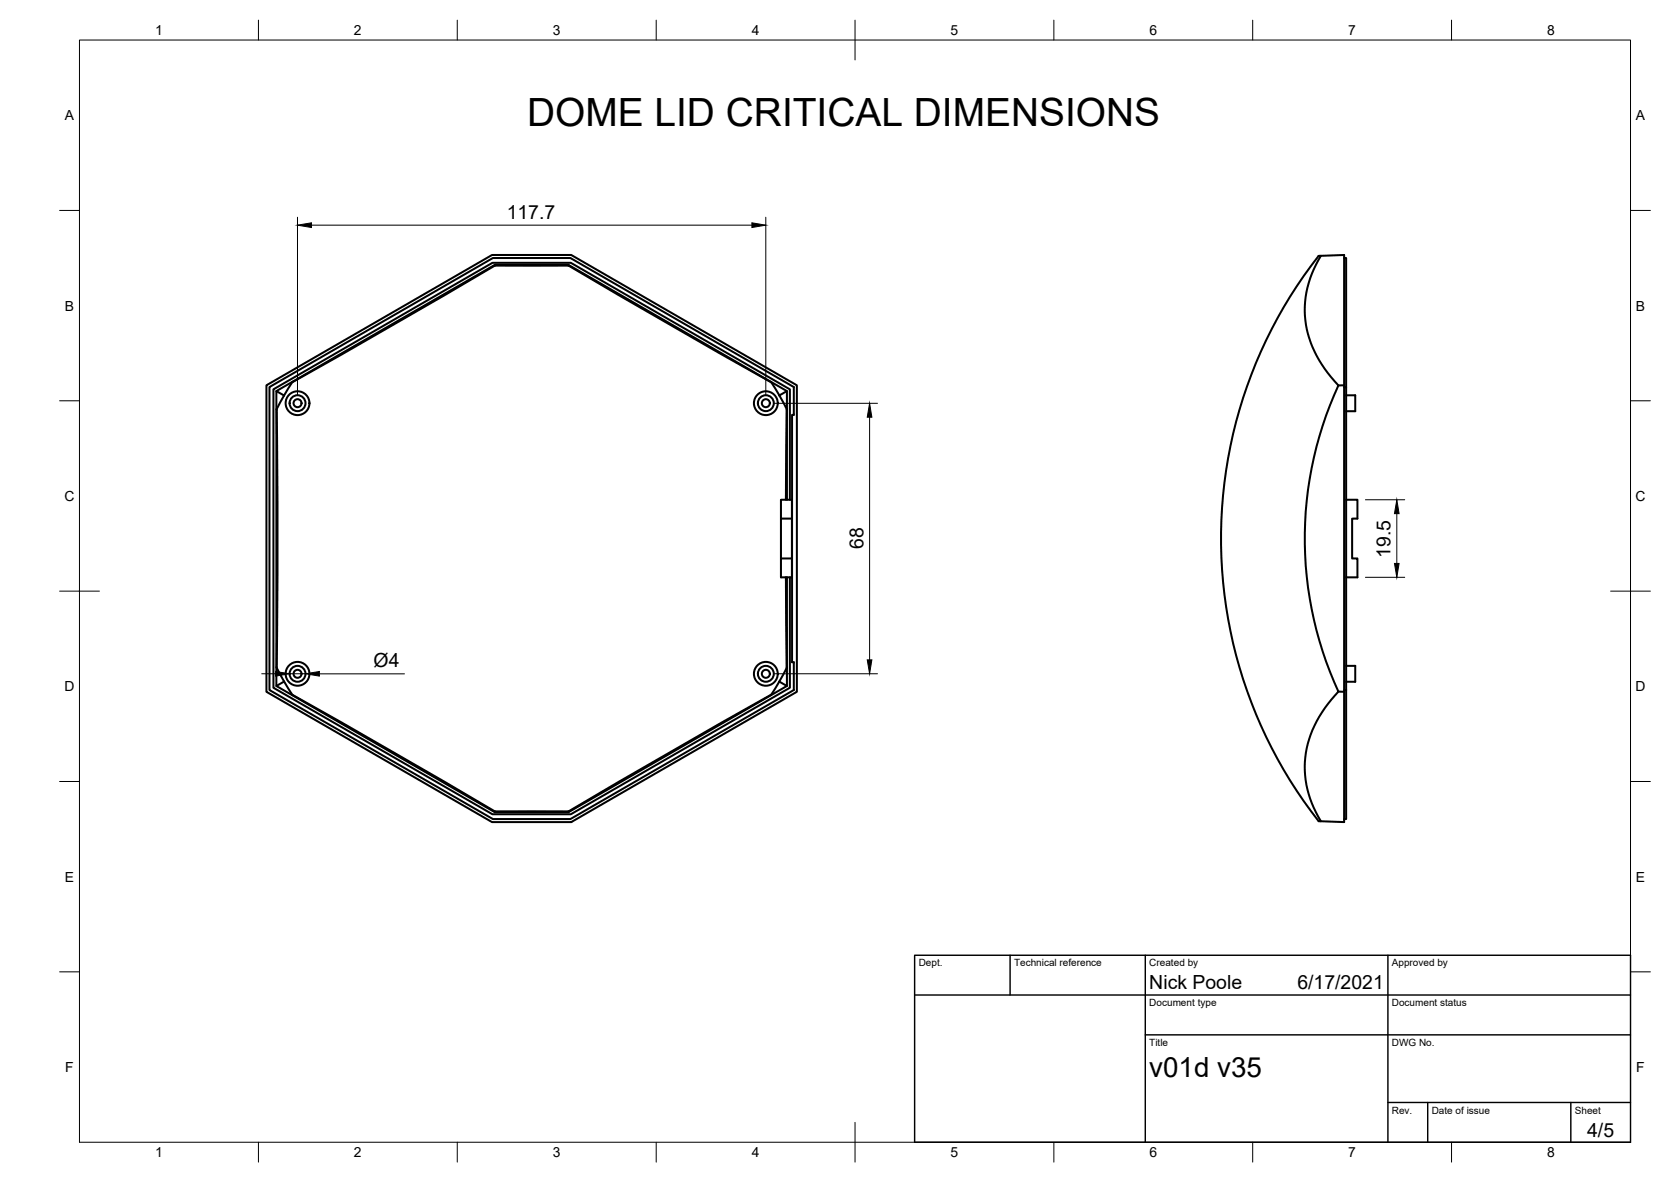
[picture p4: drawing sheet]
<svg xmlns="http://www.w3.org/2000/svg" width="420mm" height="297mm" viewBox="0 0 420 297" stroke-linecap="round" stroke-linejoin="round" font-family="sans-serif">
<!-- layer: Visible -->
<g fill="none" stroke="#000" stroke-width=".51">
<path d="M124.4 66.6v.1M124.4 66.7l-25.5 15-25.5 14.4M124.5 66.7h18.4M142.9 66.7l25.6 15 25.4 14.4M143 66.6l-.1 .1M331.6 64.3h.5a24.7 24.7 0 0 0 1.8 29.4l2.6 3.2a91.7 91.7 0 0 0 0 76.9 27 27 0 0 0-8.3 21.1 26.5 26.5 0 0 0 3.9 11.5h-.4a114.8 114.8 0 0 1-.1-142.1zM332.1 64.3l5.9-.2v142.5l-5.9-.2M338 64.8h.5v32.5M67 96.8l56.7-32.7h19.9l56.8 32.7v77l-56.8 32.8h-19.9l-56.7-32.8zM67.8 97.3l56.1-32.5h19.5l56.2 32.5v7h-.4v62.1h.4v7l-56.2 32.4h-19.5l-56.1-32.4zM69.5 98.3l1.9 1.1-1.9 3.5M73.6 95.9l-2.2 3.5"/>
<path d="M193.8 95.9l2.2 3.5M196 99.4l1.9 3.5M197.9 98.3l-2 1.1M338 97.3h.5v76.1M338 96.8l-1.5 .1M338.5 99.3h2.3v4h-2.3M69.6 102.8l.2 32.5-.2 32.6M197.8 102.8l-.2 22.8M197.9 103v-4.7l-54.9-31.7h-18.6l-54.9 31.7v74.1l54.9 31.7h18.6l54.9-31.7v-4.7M197.9 103v22.6M196.4 130.3v-4.7h2.7v19.5h-2.7v-4.8h2.7M198.6 125.6v-27.8l-55.1-31.8h-19.7l-55.1 31.8v75l55.1 31.8h19.7l55.1-31.8v-27.7"/>
<path d="M199.1 130.3h-2.7v10M338.5 125.6h2.8v4.7h-1.3v10h1.3v4.8h-2.8M197.6 145.1l.2 22.8M197.9 145.1v22.6M69.5 167.7l1.9 3.6M71.4 171.3l-1.9 1.1M71.4 171.3l2.2 3.4M73.4 174.6l25.5 14.4 25.5 14.9M193.9 174.6l-25.4 14.4-25.6 14.9M197.9 172.4l-1.9-1.1-2.2 3.4M197.9 167.7l-1.9 3.6M336.5 173.8h1.5"/>
<path d="M338 173.4h.5v32.4h-.5M338.5 167.3h2.3v4h-2.3M124.4 203.9v.2M124.5 203.9h18.4M142.9 203.9l.1 .2"/>
<circle cx="74.8" cy="101.3" r="3"/>
<circle cx="74.8" cy="101.3" r="1.01"/>
<circle cx="74.8" cy="101.3" r="2"/>
<circle cx="192.6" cy="101.3" r="3"/>
<circle cx="192.6" cy="101.3" r="1.01"/>
<circle cx="192.6" cy="101.3" r="2"/>
<circle cx="74.8" cy="169.3" r="3"/>
<circle cx="74.8" cy="169.3" r="1.01"/>
<circle cx="74.8" cy="169.3" r="2"/>
<circle cx="192.6" cy="169.3" r="3"/>
<circle cx="192.6" cy="169.3" r="1.01"/>
<circle cx="192.6" cy="169.3" r="2"/>
</g>
<!-- layer: Border -->
<g fill="none" stroke="#000" stroke-width=".25">
<path d="M20 10.1h390v276.9h-390zM65 5.1v5M115 5.1v5M165 5.1v5M215 5.1v10M265 5.1v5M315 5.1v5M365 5.1v5M15 52.9h5M410 52.9h5M15 100.7h5M410 100.7h5"/>
<path d="M15 148.6h10M405 148.6h10M15 196.4h5M410 196.4h5M15 244.2h5M410 244.2h5M65 287v5M115 287v5M165 287v5M215 282.1v9.9M265 287v5M315 287v5"/>
<path d="M365 287v5"/>
</g>
<!-- layer: Dimensions -->
<path d="M74.8 54.6v44.7M78.3 56.6h110.8M192.6 54.6v44.7M194.6 101.4h26M218.7 104.8v61M343.3 125.6h9.9M351.2 129.1v12.5M343.3 145.1h9.9M65.8 169.3h3.5M72.8 169.3h4M80.3 169.3h21.4M194.6 169.3h26" fill="none" stroke="#000" stroke-width=".25"/>
<path d="M74.8 56.6l3.5-.6v1.2zM189.1 56l3.5 .6-3.5 .6zM218.7 101.4l.5 3.4h-1.1zM351.2 125.6l.6 3.5h-1.2zM350.6 141.6h1.2l-.6 3.5zM69.3 168.7l3.5 .6-3.5 .6zM76.8 169.3l3.5-.6v1.2zM218.1 165.8h1.1l-.5 3.5z" fill="#000" stroke="#000" stroke-width=".25"/>
<!-- layer: TitleBlock -->
<path d="M230 240.1h180v46.9h-180zM230 250h180M254 240.1v9.9M288 240.1v46.9M349 240.1v46.9M288 260.1h122M349 277.1h61M359 277.1v9.9M395 277.1v9.9" fill="none" stroke="#000" stroke-width=".36"/>
<text font-size="9.8" x="132.5" y="31.6">DOME LID CRITICAL DIMENSIONS</text>
<text font-size="7" x="289" y="270.6">v01d v35</text>
<g font-size="4.9">
<text x="127.4" y="55.1">117.7</text>
<text x="217.1" y="138" transform="rotate(-90 217.1 138)">68</text>
<text x="349.7" y="140.3" transform="rotate(-90 349.7 140.3)">19.5</text>
<text x="93.9" y="167.7">Ø4</text>
<text x="289" y="248.5">Nick Poole</text>
<text x="326.2" y="248.5">6/17/2021</text>
<text x="399.1" y="285.7">4/5</text>
</g>
<g font-size="3.5">
<text x="39" y="8.8">1</text>
<text x="89" y="8.8">2</text>
<text x="139" y="8.8">3</text>
<text x="189" y="8.8">4</text>
<text x="239" y="8.8">5</text>
<text x="289" y="8.8">6</text>
<text x="339" y="8.8">7</text>
<text x="389" y="8.8">8</text>
<text x="16.3" y="30.2">A</text>
<text x="411.3" y="30.2">A</text>
<text x="16.3" y="78">B</text>
<text x="411.3" y="78">B</text>
<text x="16.2" y="125.9">C</text>
<text x="411.2" y="125.9">C</text>
<text x="16.2" y="173.7">D</text>
<text x="411.2" y="173.7">D</text>
<text x="16.3" y="221.6">E</text>
<text x="411.3" y="221.6">E</text>
<text x="16.4" y="269.4">F</text>
<text x="411.4" y="269.4">F</text>
<text x="39" y="290.8">1</text>
<text x="89" y="290.8">2</text>
<text x="139" y="290.8">3</text>
<text x="189" y="290.8">4</text>
<text x="239" y="290.8">5</text>
<text x="289" y="290.8">6</text>
<text x="339" y="290.8">7</text>
<text x="389" y="290.8">8</text>
</g>
<g font-size="2.5">
<text x="231" y="242.9">Dept.</text>
<text x="255" y="242.9">Technical reference</text>
<text x="289" y="242.9">Created by</text>
<text x="350" y="242.9">Approved by</text>
<text x="289" y="252.8">Document type</text>
<text x="350" y="252.8">Document status</text>
<text x="289" y="262.9">Title</text>
<text x="350" y="262.9">DWG No.</text>
<text x="350" y="279.9">Rev.</text>
<text x="360" y="279.9">Date of issue</text>
<text x="396" y="279.9">Sheet</text>
</g>
</svg>
